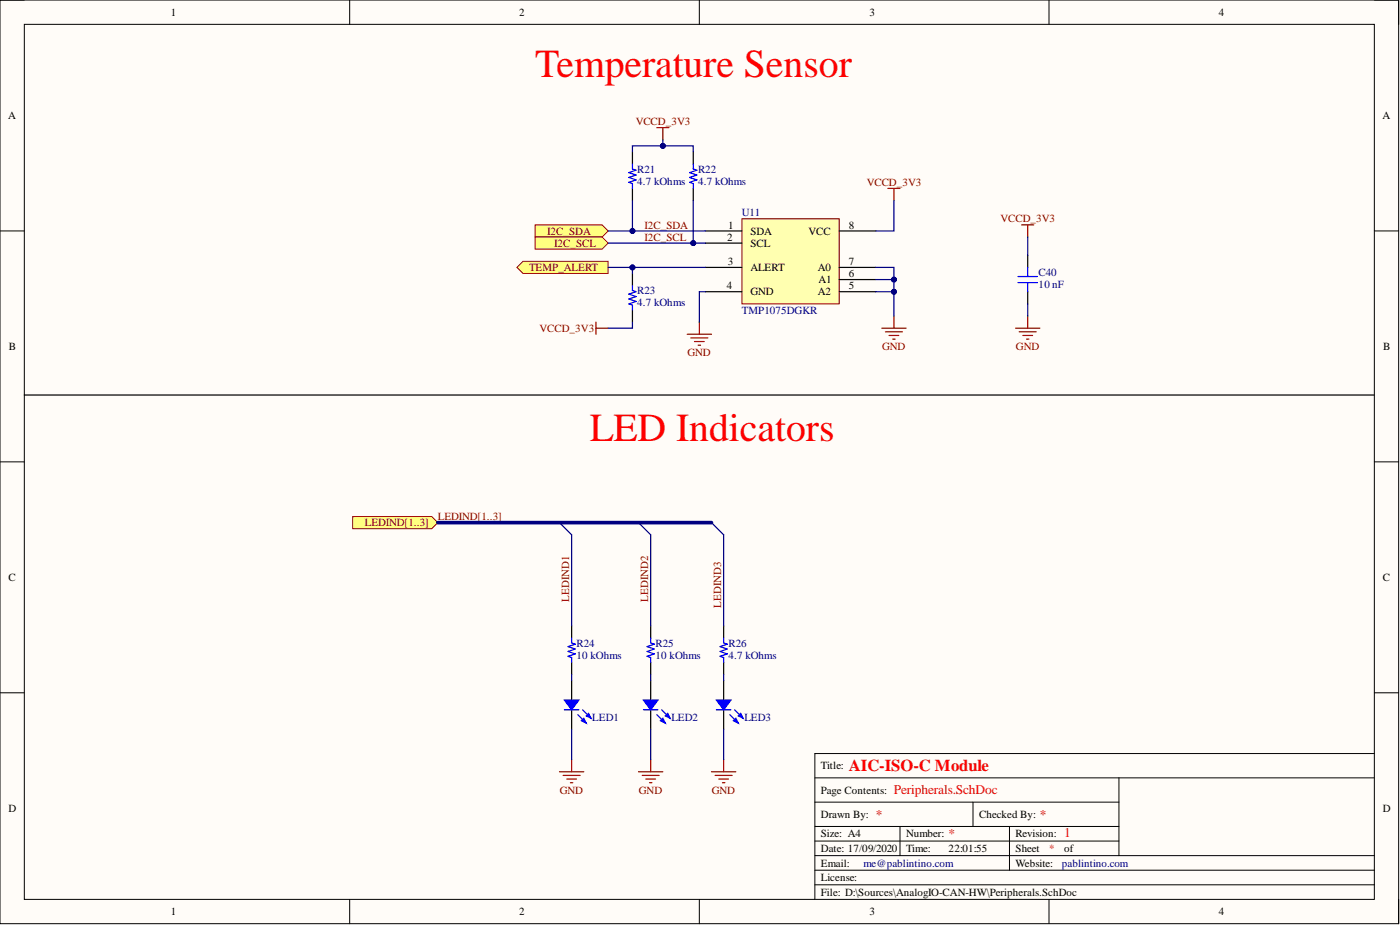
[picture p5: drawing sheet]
<svg xmlns="http://www.w3.org/2000/svg" width="292mm" height="193mm" viewBox="0 0 292 193" stroke-linecap="round" stroke-linejoin="round" font-family="sans-serif">
<path d="M0 0h291.8v192.7h-291.8z" fill-rule="evenodd" fill="#fffcf8"/>
<path d="M0 0h291.8v192.7h-291.8z" fill="none" stroke="#000" stroke-width=".21"/>
<path d="M5.1 5.1h281.6v182.5h-281.6z" fill-rule="evenodd" fill="#fffcf8"/>
<g fill="none" stroke="#000" stroke-width=".21">
<path d="M0 0h5.1M5.1 5.1h281.6v182.5h-281.6zM73 0v5.1M145.9 0v5.1M218.9 0v5.1M286.7 0h5.1v5.1M0 48.2h5.1M286.7 48.2h5.1M0 96.4h5.1M286.7 96.4h5.1M0 144.5h5.1M286.7 144.5h5.1"/>
<path d="M286.7 157.2h-116.7v30.4M170 172.4h63.5M170 178.5h116.7M170 175.5h63.5M170 167.3h63.5M170 162.3h116.7M187.8 172.4v6.1M203 167.3v5.1M210.6 172.4v9.1M233.5 162.3v16.2M73 187.6v5.1M145.9 187.6v5.1"/>
<path d="M170 181.5h116.7M170 184.6h116.7M218.9 187.6v5.1M291.8 187.6v5.1"/>
</g>
<path d="M73.6 107.8h16.5l1.3 1.2-1.3 1.3h-16.5z" fill-rule="evenodd" fill="#ffff80"/>
<path d="M73.6 107.8h16.5l1.3 1.2-1.3 1.3h-16.5z" fill="none" stroke="#800000" stroke-width=".21"/>
<path d="M111.7 46.9h13.9l1.3 1.3-1.3 1.2h-13.9z" fill-rule="evenodd" fill="#ffff80"/>
<path d="M111.7 46.9h13.9l1.3 1.3-1.3 1.2h-13.9z" fill="none" stroke="#800000" stroke-width=".21"/>
<path d="M111.7 49.4h13.9l1.3 1.3-1.3 1.3h-13.9z" fill-rule="evenodd" fill="#ffff80"/>
<path d="M111.7 49.4h13.9l1.3 1.3-1.3 1.3h-13.9z" fill="none" stroke="#800000" stroke-width=".21"/>
<path d="M107.8 55.8l1.3-1.3h17.8v2.6h-17.8z" fill-rule="evenodd" fill="#ffff80"/>
<path d="M107.8 55.8l1.3-1.3h17.8v2.6h-17.8z" fill="none" stroke="#800000" stroke-width=".21"/>
<path d="M154.8 45.6h20.3v17.8h-20.3z" fill-rule="evenodd" fill="#ffffb0"/>
<path d="M154.8 45.6h20.3v17.8h-20.3z" fill="none" stroke="#800000" stroke-width=".21"/>
<g fill="none" stroke="#000" stroke-width=".25">
<path d="M132 31.7v2.5M132 39.3v2.5M144.6 31.7v2.5M144.6 39.3v2.5M132 57.1v2.5M147.2 48.2h7.6M147.2 50.7h7.6M147.2 55.8h7.6M175.1 48.2h7.6M175.1 58.3h7.6M175.1 55.8h7.6M214.4 53.3v2.5"/>
<path d="M132 64.7v2.5M147.2 60.9h7.6M175.1 60.9h7.6M214.4 60.9v2.5M5.1 82.4h281.6M151 142v4M151 148.1v4"/>
</g>
<g fill="none" stroke="#800000" stroke-width=".25">
<path d="M137 26.6h2.6M138.3 26.6v2.6M185.2 39.3h2.6M186.5 39.3v2.5M213.2 46.9h2.5M214.4 46.9v2.5M124.3 68.5h2.6M124.3 67.2v2.5M143.4 69.7h5M144.1 70.5h3.6M144.9 71.3h2M145.7 72h.5"/>
<path d="M145.9 67.2v2.5M184 68.5h5.1M184.7 69.2h3.6M185.5 70h2M186.3 70.7h.5M186.5 65.9v2.6M211.9 68.5h5.1M212.6 69.2h3.6M213.4 70h2M214.2 70.7h.5M214.4 65.9v2.6M119.3 158.5v2.5"/>
<path d="M151 158.5v2.5M116.7 161h5.1M117.5 161.8h3.5M118.3 162.5h2M119 163.3h.5M148.4 161h5.1M149.2 161.8h3.6M150 162.5h2M150.7 163.3h.5"/>
</g>
<path d="M132 34.2v1.1l.7 .2-1.5 .5 1.5 .5-1.5 .5 1.5 .5-1.5 .5 .8 .3v1M144.6 34.2v1.1l.8 .2-1.5 .5 1.5 .5-1.5 .5 1.5 .5-1.5 .5 .7 .3v1M132 59.6v1l.7 .3-1.5 .5 1.5 .5-1.5 .5 1.5 .5-1.5 .5 .8 .2v1.1M212.4 59h4.1M212.4 57.7h4.1M214.4 55.8v1.9M214.4 59v1.9M149.5 148.1h3" fill="none" stroke="#00f" stroke-width=".25"/>
<path d="M149.5 146h3l-1.5 2.1z" fill="#00f"/>
<path d="M149.5 146h3l-1.5 2.1zM153.3 148.1l1.2 1.2" fill="none" stroke="#00f" stroke-width=".25"/>
<path d="M154 149.3l.5-.5 .5 1z" fill="#00f"/>
<path d="M152.3 149.1l1.5 1.5M154 149.3l.5-.5 .5 1z" fill="none" stroke="#00f" stroke-width=".25"/>
<path d="M153 150.4l.5-.6 .5 1.1z" fill="#00f"/>
<path d="M151 133.1v1l.7 .3-1.5 .5 1.5 .5-1.5 .5 1.5 .5-1.5 .5 .8 .3v1M134.2 148.1h3.1M153 150.4l.5-.6 .5 1.1z" fill="none" stroke="#00f" stroke-width=".25"/>
<path d="M135.8 158.5v2.5M133.2 161h5.1M134 161.8h3.5M134.7 162.5h2.1M135.5 163.3h.5" fill="none" stroke="#800000" stroke-width=".25"/>
<path d="M116.7 109l2.6 2.6M133.2 109l2.6 2.6M148.4 109l2.6 2.6" fill="none" stroke="#000080" stroke-width=".25"/>
<path d="M151 130.6v2.5M151 138.2v2.5M135.8 142v4M135.8 148.1v4" fill="none" stroke="#000" stroke-width=".25"/>
<path d="M134.2 146h3.1l-1.5 2.1z" fill="#00f"/>
<path d="M134.2 146h3.1l-1.5 2.1zM138 148.1l1.3 1.2" fill="none" stroke="#00f" stroke-width=".25"/>
<path d="M138.8 149.3l.5-.5 .5 1z" fill="#00f"/>
<path d="M137 149.1l1.6 1.5M138.8 149.3l.5-.5 .5 1z" fill="none" stroke="#00f" stroke-width=".25"/>
<path d="M137.8 150.4l.5-.6 .5 1.1z" fill="#00f"/>
<path d="M135.8 133.1v1l.7 .3-1.5 .5 1.5 .5-1.5 .5 1.5 .5-1.5 .5 .8 .3v1M117.7 148.1h3.1M137.8 150.4l.5-.6 .5 1.1z" fill="none" stroke="#00f" stroke-width=".25"/>
<path d="M135.8 130.6v2.5M135.8 138.2v2.5M119.3 142v4M119.3 148.1v4" fill="none" stroke="#000" stroke-width=".25"/>
<path d="M117.7 146h3.1l-1.5 2.1z" fill="#00f"/>
<path d="M117.7 146h3.1l-1.5 2.1zM121.6 148.1l1.2 1.2" fill="none" stroke="#00f" stroke-width=".25"/>
<path d="M122.3 149.3l.5-.5 .5 1z" fill="#00f"/>
<path d="M120.5 149.1l1.6 1.5M122.3 149.3l.5-.5 .5 1z" fill="none" stroke="#00f" stroke-width=".25"/>
<path d="M121.3 150.4l.5-.6 .5 1.1z" fill="#00f"/>
<path d="M119.3 133.1v1l.7 .3-1.5 .5 1.5 .5-1.5 .5 1.5 .5-1.5 .5 .8 .3v1M121.3 150.4l.5-.6 .5 1.1z" fill="none" stroke="#00f" stroke-width=".25"/>
<path d="M119.3 130.6v2.5M119.3 138.2v2.5" fill="none" stroke="#000" stroke-width=".25"/>
<path d="M91.4 109h57" fill="none" stroke="#000080" stroke-width=".76"/>
<path d="M126.9 55.8h20.3M132 67.2v1.3h-5.1M214.4 63.4v2.5" fill="none" stroke="#000080" stroke-width=".25"/>
<circle cx="132" cy="55.8" r=".51" fill="#000080"/>
<circle cx="132" cy="55.8" r=".51" fill="none" stroke="#000080" stroke-width=".21"/>
<path d="M126.9 50.7h20.3" fill="none" stroke="#000080" stroke-width=".25"/>
<circle cx="144.6" cy="50.7" r=".51" fill="#000080"/>
<circle cx="144.6" cy="50.7" r=".51" fill="none" stroke="#000080" stroke-width=".21"/>
<path d="M126.9 48.2h20.3" fill="none" stroke="#000080" stroke-width=".25"/>
<circle cx="132" cy="48.2" r=".51" fill="#000080"/>
<circle cx="132" cy="48.2" r=".51" fill="none" stroke="#000080" stroke-width=".21"/>
<path d="M138.3 29.2v1.2h-6.3v1.3" fill="none" stroke="#000080" stroke-width=".25"/>
<circle cx="138.3" cy="30.4" r=".51" fill="#000080"/>
<circle cx="138.3" cy="30.4" r=".51" fill="none" stroke="#000080" stroke-width=".21"/>
<path d="M138.3 30.4h6.3v1.3" fill="none" stroke="#000080" stroke-width=".25"/>
<circle cx="138.3" cy="30.4" r=".51" fill="#000080"/>
<circle cx="138.3" cy="30.4" r=".51" fill="none" stroke="#000080" stroke-width=".21"/>
<path d="M147.2 60.9h-1.3v6.3M182.7 60.9h3.8" fill="none" stroke="#000080" stroke-width=".25"/>
<circle cx="186.5" cy="60.9" r=".51" fill="#000080"/>
<circle cx="186.5" cy="60.9" r=".51" fill="none" stroke="#000080" stroke-width=".21"/>
<path d="M182.7 58.3h3.8" fill="none" stroke="#000080" stroke-width=".25"/>
<circle cx="186.5" cy="58.3" r=".51" fill="#000080"/>
<circle cx="186.5" cy="58.3" r=".51" fill="none" stroke="#000080" stroke-width=".21"/>
<path d="M182.7 55.8h3.8v10.1" fill="none" stroke="#000080" stroke-width=".25"/>
<circle cx="186.5" cy="60.9" r=".51" fill="#000080"/>
<circle cx="186.5" cy="60.9" r=".51" fill="none" stroke="#000080" stroke-width=".21"/>
<circle cx="186.5" cy="58.3" r=".51" fill="#000080"/>
<circle cx="186.5" cy="58.3" r=".51" fill="none" stroke="#000080" stroke-width=".21"/>
<path d="M132 55.8v1.3M186.5 41.8v6.4h-3.8M119.3 111.6v19M119.3 140.7v1.3M119.3 152.1v6.4" fill="none" stroke="#000080" stroke-width=".25"/>
<circle cx="132" cy="55.8" r=".51" fill="#000080"/>
<circle cx="132" cy="55.8" r=".51" fill="none" stroke="#000080" stroke-width=".21"/>
<path d="M132 41.8v6.4" fill="none" stroke="#000080" stroke-width=".25"/>
<circle cx="132" cy="48.2" r=".51" fill="#000080"/>
<circle cx="132" cy="48.2" r=".51" fill="none" stroke="#000080" stroke-width=".21"/>
<path d="M144.6 41.8v8.9M135.8 111.6v19M135.8 140.7v1.3M135.8 152.1v6.4" fill="none" stroke="#000080" stroke-width=".25"/>
<circle cx="144.6" cy="50.7" r=".51" fill="#000080"/>
<circle cx="144.6" cy="50.7" r=".51" fill="none" stroke="#000080" stroke-width=".21"/>
<path d="M214.4 49.4v3.9M151 111.6v19M151 140.7v1.3M151 152.1v6.4" fill="none" stroke="#000080" stroke-width=".25"/>
<g font-size="8.3" fill="#f00">
<text x="111.7" y="16">Temperature Sensor</text>
<text x="123.1" y="92">LED Indicators</text>
</g>
<text font-size="3.5" fill="#d50000" x="177.1" y="160.9">AIC-ISO-C Module</text>
<g font-size="2.8" fill="#d50000">
<text x="186.5" y="165.7">Peripherals.SchDoc</text>
<text x="182.7" y="170.8">*</text>
<text x="217" y="170.8">*</text>
<text x="197.9" y="174.9">*</text>
<text x="222" y="174.6">1</text>
</g>
<g font-size="2.3">
<text x="35.6" y="3.3">1</text>
<text x="108.4" y="3.3">2</text>
<text x="181.4" y="3.3">3</text>
<text x="254.3" y="3.3">4</text>
<text x="1.7" y="24.9">A</text>
<text x="288.4" y="24.9">A</text>
<text x="151.9" y="47.7">1</text>
<text x="177.1" y="47.7">8</text>
<text x="151.7" y="50.2">2</text>
<text x="156.6" y="48.9">SDA</text>
<text x="156.6" y="51.5">SCL</text>
<text x="168.7" y="48.9">VCC</text>
<text x="151.8" y="55.3">3</text>
<text x="156.6" y="56.5">ALERT</text>
<text x="170.6" y="56.5">A0</text>
<text x="170.8" y="59.1">A1</text>
<text x="177.1" y="57.8">6</text>
<text x="177.1" y="55.3">7</text>
<text x="151.7" y="60.4">4</text>
<text x="156.6" y="61.6">GND</text>
<text x="170.6" y="61.6">A2</text>
<text x="177.1" y="60.4">5</text>
<text x="1.9" y="73">B</text>
<text x="288.6" y="73">B</text>
<text x="1.8" y="121.2">C</text>
<text x="288.5" y="121.2">C</text>
<text x="171.3" y="160.5">Title:</text>
<text x="171.3" y="165.6">Page Contents:</text>
<text x="1.8" y="169.4">D</text>
<text x="171.3" y="170.6">Drawn By:</text>
<text x="204.3" y="170.6">Checked By:</text>
<text x="288.5" y="169.4">D</text>
<text x="171.3" y="174.7">Size: A4</text>
<text x="171.3" y="177.7">Date: 17/09/2020</text>
<text x="189.1" y="174.7">Number:</text>
<text x="189.1" y="177.7">Time:</text>
<text x="197.9" y="177.7">22:01:55</text>
<text x="211.9" y="174.7">Revision:</text>
<text x="211.9" y="177.7">Sheet</text>
<text x="222" y="177.7">of</text>
<text x="171.3" y="183.8">License:</text>
<text x="171.3" y="180.8">Email:</text>
<text x="211.9" y="180.8">Website:</text>
<text x="35.6" y="190.9">1</text>
<text x="108.4" y="190.9">2</text>
<text x="171.3" y="186.9">File: D:\Sources\AnalogIO-CAN-HW\Peripherals.SchDoc</text>
<text x="181.4" y="190.9">3</text>
<text x="254.3" y="190.9">4</text>
</g>
<g font-size="2.3" fill="#800000">
<text x="132.6" y="26.1">VCCD_3V3</text>
<text x="180.8" y="38.8">VCCD_3V3</text>
<text x="134.5" y="47.7">I2C_SDA</text>
<text x="208.8" y="46.4">VCCD_3V3</text>
<text x="114.2" y="48.9">I2C_SDA</text>
<text x="115.6" y="51.5">I2C_SCL</text>
<text x="134.5" y="50.2">I2C_SCL</text>
<text x="110.4" y="56.5">TEMP_ALERT</text>
<text x="112.6" y="69.2">VCCD_3V3</text>
<text x="143.5" y="74.3">GND</text>
<text x="184.1" y="73">GND</text>
<text x="212" y="73">GND</text>
<text x="76.1" y="109.8">LEDIND[1..3]</text>
<text x="91.4" y="108.5">LEDIND[1..3]</text>
<text x="118.8" y="125.5" transform="rotate(-90 118.8 125.5)">LEDIND1</text>
<text x="135.3" y="125.5" transform="rotate(-90 135.3 125.5)">LEDIND2</text>
<text x="150.5" y="126.8" transform="rotate(-90 150.5 126.8)">LEDIND3</text>
<text x="116.8" y="165.6">GND</text>
<text x="133.3" y="165.6">GND</text>
<text x="148.5" y="165.6">GND</text>
</g>
<g font-size="2.3" fill="#000080">
<text x="133" y="36">R21</text>
<text x="133" y="38.5">4.7 kOhms</text>
<text x="145.7" y="36">R22</text>
<text x="145.7" y="38.5">4.7 kOhms</text>
<text x="154.8" y="45.1">U11</text>
<text x="216.7" y="57.6">C40</text>
<text x="133" y="61.4">R23</text>
<text x="133" y="63.9">4.7 kOhms</text>
<text x="154.8" y="65.4">TMP1075DGKR</text>
<text x="216.7" y="60.1">10 nF</text>
<text x="120.3" y="134.9">R24</text>
<text x="120.3" y="137.4">10 kOhms</text>
<text x="136.8" y="134.9">R25</text>
<text x="136.8" y="137.4">10 kOhms</text>
<text x="152" y="134.9">R26</text>
<text x="152" y="137.4">4.7 kOhms</text>
<text x="123.6" y="150.4">LED1</text>
<text x="140.1" y="150.4">LED2</text>
<text x="155.3" y="150.4">LED3</text>
<text x="180.2" y="180.8">me@pablintino.com</text>
<text x="221.5" y="180.8">pablintino.com</text>
</g>
<text font-size="2.3" fill="#d50000" x="218.9" y="177.7">*</text>
</svg>
